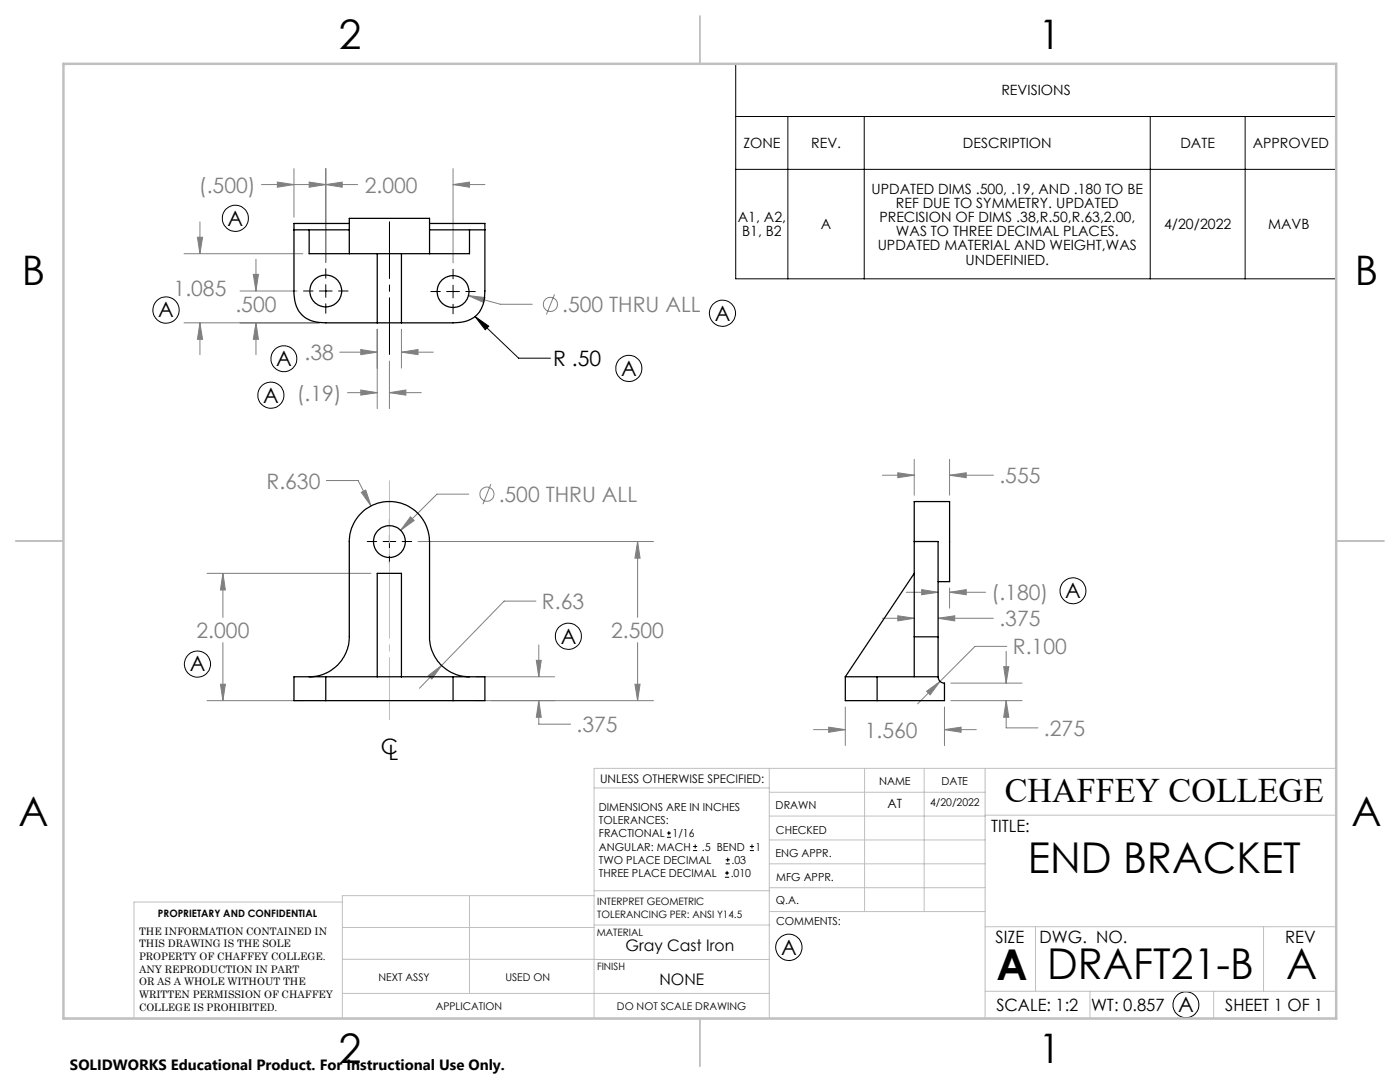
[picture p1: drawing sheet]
<svg xmlns="http://www.w3.org/2000/svg" width="279mm" height="216mm" viewBox="0 0 279 216" stroke-linecap="round" stroke-linejoin="round" font-family="sans-serif">
<g fill="none" stroke="#808080" stroke-width=".2">
<path d="M52.2 36.8h19.2M55.4 36.3l3.3 .5-3.3 .6zM58.7 33.7v9.6M61.7 36.3l3.3 .5-3.3 .6zM65 36.8l3.3-.5v1.1zM65 33.7v18.7M90.4 36.8l3.3-.5v1.1zM90.4 33.7v18.8M90.4 36.8h6.4M36.7 50.6h23.7M39.4 47.3h1l-.5 3.3zM39.9 44.3v6.3"/>
<path d="M47.9 58.1h11.4M50.6 54.8h1l-.5 3.3zM51.1 51.7v6.4M93.5 59l3.3 .4-.3 1zM93.5 59l6.4 1.7h6.3M110.7 58.7l-1.7 4.1M36.7 64.4h27M39.9 64.4l.5 3.3h-1zM39.9 64.4v6.4M51.1 64.4l.5 3.3h-1zM51.1 64.4v6.4M67.8 70.3h7.5"/>
<path d="M69.4 78.4h5.9M72 69.7l3.3 .6-3.3 .5zM72 77.8l3.3 .6-3.3 .4zM75.3 65.7v15.8M77.7 78.4l3.3-.6v1zM77.7 72v9.5M77.7 78.4h6.4M80.1 70.3l3.3-.6v1.1zM80.1 65.7v7.7M80.1 70.3h6.4M65.1 95.9h6.4l2.5 5.1M72.1 98.2l.9-.4 1 3.2z"/>
<path d="M93.6 98.6h-6.4l-7.3 7.2M98 96.6l-1.6 4M176.1 94.8h6.4M179.2 94.3l3.3 .5-3.3 .5zM182.5 91.7v7.1M189.5 94.8l3.3-.5v1zM189.5 91.7v7.1M189.5 94.8h8.8M41.3 114.4h32.7M44.5 114.4l.5 3.3h-1zM44.5 114.4v8.8M81.9 103.1l.8 .8-2.8 1.9z"/>
<path d="M83.4 108.1h47M107 119.9h-6.4l-12.5 12.9M127.2 108.1l.5 3.3h-1zM127.2 108.1v15.1M180.9 118.2h6.3M183.9 117.7l3.3 .5-3.3 .5zM189.5 118.2l3.3-.5v1zM189.5 117.3v4.1M189.5 118.2h7.2M41.3 139.8h19.3M44 136.5h1l-.5 3.3zM44.5 128.2v11.6"/>
<path d="M85.5 134.8l2.6-2-1.9 2.7zM88.1 132.8l-4.4 4.5M94.9 139.8h35.5M95 135h15.7M107 131.8h1l-.5 3.2zM107.5 139.8l.5 3.3h-1zM107.5 139.8v4.7h6.4M107.5 128.7v6.3M126.7 136.5h1l-.5 3.3zM127.2 128.2v11.6M176.1 123.4h6.4M179.2 122.9l3.3 .5-3.3 .5z"/>
<path d="M184.9 137.9l2.7-1.9-2 2.6zM187.2 123.4l3.3-.5v1zM187.2 123.4h11.1M189.8 139.8h14.2M189.8 136.3h14.2M200.3 133h1l-.5 3.3zM200.8 139.8l.5 3.3h-1zM200.8 139.8v5.4h6.4M200.8 130v6.3M200.9 129h-6.3l-11.5 11.4M162.3 145.6h6.4M165.4 145.1l3.3 .5-3.3 .5z"/>
<path d="M168.7 141.1v7.7M188.5 145.6l3.3-.5v1zM188.5 141.1v7.7M188.5 145.6h6.3"/>
<circle cx="109.8" cy="60.7" r="1.42"/>
<circle cx="97.2" cy="98.6" r="1.41"/>
</g>
<g fill="none" stroke="#000" stroke-width=".2">
<path d="M146.8 12.7h119.9v42.9h-119.9zM146.8 23.2h119.9M146.8 33.8h119.9M157.2 23.2v32.4M172.5 23.2v32.4M229.6 23.2v32.4M248.5 23.2v32.4M60.6 58.1h1.9M63.7 58.1h2.6M65 53.6v1.9M65 56.8v2.5M67.6 58.1h1.9"/>
<path d="M86 58.2h1.9M89.1 58.2h2.6M90.4 53.7v1.9M90.4 56.9v2.5M93 58.2h1.9M65 60.6v1.9M90.4 60.7v1.9M94.8 63.1l8.7 8.4h6.4M94.8 63.1l2.7 2-.7 .7zM73.3 108.1h1.9M76.4 108.1h2.6M77.7 103.6v1.9"/>
<path d="M77.7 106.8v2.5M77.7 110.6v1.9M80.3 108.1h1.9M133.1 167.1h.8M133.1 166.2h.8M133.5 165.8v.9M138.3 169.7h.8M138.3 168.9h.8M138.7 168.5v.8M144.7 175h.8M144.7 174.2h.8M144.8 172.4h.9"/>
<path d="M144.8 171.6h.9M145.1 173.8v.8M145.2 171.1v.9M149.6 169.7h.9M149.6 168.9h.9M150.1 168.5v.8"/>
<circle cx="47" cy="43.6" r="2.61"/>
<circle cx="33.1" cy="61.9" r="2.63"/>
<circle cx="54.1" cy="78.9" r="2.61"/>
<circle cx="56.6" cy="71.6" r="2.59"/>
<circle cx="125.5" cy="73.5" r="2.61"/>
<circle cx="144.2" cy="62.5" r="2.61"/>
<circle cx="214.1" cy="117.9" r="2.59"/>
<circle cx="39.4" cy="132.5" r="2.61"/>
<circle cx="113.4" cy="127" r="2.61"/>
<circle cx="157.4" cy="189" r="2.63"/>
<circle cx="236.7" cy="200.5" r="2.59"/>
</g>
<path d="M77.7 44.3v26.4" fill="none" stroke="#000" stroke-width=".2" stroke-dasharray="15.2 1.3 1.3 1.3" stroke-dashoffset="3.9"/>
<path d="M77.7 95.9v47.7" fill="none" stroke="#c0c0c0" stroke-width=".2" stroke-dasharray="15.2 1.3 1.3 1.3" stroke-dashoffset="2.8"/>
<g fill="none" stroke="#c0c0c0" stroke-width=".2">
<path d="M118.6 157.2h34.9M153.5 153.3v49.9M153.5 158.1h43.1M172.5 153.3v28.6M184.4 153.3v28.6M196.6 153.3v49.9M266.7 153.3h-148.1v49.9M68.3 180h-41.6v23.2M93.7 178.7v19.5M118.6 178.7h-50.3v24.5M118.6 177.7h35M153.5 167.6h43.1"/>
<path d="M153.5 162.8h43.1M153.5 172.4h43.1M153.5 177.1h43.1M196.6 162.7h70.1M68.3 198.2h85.2M68.3 191.4l85.2 .1M68.3 185.1h50.3M118.6 184.6h35M153.6 181.9h43M196.6 197.8h70.1M196.6 184.9h70.1M206.7 184.9v12.9"/>
<path d="M217.5 197.8v5.4M242.2 197.8v5.4M252.2 184.9v12.9"/>
</g>
<path d="M139.7 3.2v9.5M3.1 107.9h9.6M266.7 107.9h9.5M139.7 203.2v9.6" fill="none" stroke="#c0c0c0" stroke-width=".25"/>
<path d="M12.7 12.7h254v190.5h-254z" fill="none" stroke="#c0c0c0" stroke-width=".5"/>
<path d="M94.8 63.1l2.7 2-.7 .7z" fill="#000"/>
<path d="M72.1 98.2l1.9 2.8-1-3.2zM81.9 103.1l-2 2.7 2.8-1.9zM44 136.5h1l-.5 3.3zM44.5 114.4l.5 3.3h-1zM107.5 139.8l.5 3.3h-1zM107 131.8h1l-.5 3.2zM85.5 134.8l.7 .7 1.9-2.7zM127.2 108.1l.5 3.3h-1zM126.7 136.5h1l-.5 3.3zM61.7 36.3l3.3 .5-3.3 .6zM90.4 36.8l3.3-.5v1.1zM55.4 36.3l3.3 .5-3.3 .6zM65 36.8l3.3-.5v1.1zM39.9 64.4l.5 3.3h-1zM39.4 47.3h1l-.5 3.3zM51.1 64.4l.5 3.3h-1zM50.6 54.8h1l-.5 3.3zM72 69.7l3.3 .6-3.3 .5zM80.1 70.3l3.3-.6v1.1zM72 77.8l3.3 .6-3.3 .4zM77.7 78.4l3.3-.6v1zM93.5 59l3 1.4 .3-1zM165.4 145.1l3.3 .5-3.3 .5zM188.5 145.6l3.3-.5v1zM200.8 139.8l.5 3.3h-1zM200.3 133h1l-.5 3.3zM184.9 137.9l.7 .7 2-2.6zM179.2 122.9l3.3 .5-3.3 .5zM187.2 123.4l3.3-.5v1zM183.9 117.7l3.3 .5-3.3 .5zM189.5 118.2l3.3-.5v1zM179.2 94.3l3.3 .5-3.3 .5zM189.5 94.8l3.3-.5v1z" fill="#808080"/>
<g fill="none" stroke="#000" stroke-width=".25">
<path d="M58.7 45.9v12.2a5.7 5.7 0 0 0 2.8 5.6l1.2 .5 2.3 .2h25.4a5.7 5.7 0 0 0 5.7-2.8l.5-1.8 .2-1.7v-12.2M58.7 45.9h3M61.7 45.9h8M61.7 45.9v4.7h8M69.7 50.6v-7h16v7M69.7 50.6h16M69.7 44.6h-11v1.3M75.3 50.6v13.8M80.1 50.6v13.8M85.7 45.9h8M85.7 44.6h11.1v1.3M93.7 45.9v4.7h-8"/>
<path d="M93.7 45.9h3.1M182.5 108.1v-8h7v16h-2.3M182.5 108.1h4.7v19M182.5 108.1v19M182.5 114.4l-13.8 20.6M61.7 135a7.9 7.9 0 0 0 8-7.9v-19a8 8 0 0 1 8-8 8 8 0 0 1 8 8v19a7.9 7.9 0 0 0 8 7.9M65 135h-6.3v4.8h6.3M65 135v4.8M65 135h25.4M65 139.8h25.4M75.3 135v-20.6h4.8v20.6M90.4 135h6.4v4.8h-6.4"/>
<path d="M90.4 135v4.8M168.7 135h6.3M168.7 135v4.8h6.3M175 135h12.2M175 135v4.8M182.5 127.1v7.9M182.5 127.1h4.7M187.2 135l.3 .9 .5 .3 .5 .1v3.5h-13.5M187.2 127.1v7.9"/>
<circle cx="65" cy="58.1" r="3.2"/>
<circle cx="90.4" cy="58.2" r="3.2"/>
<circle cx="77.7" cy="108.1" r="3.2"/>
</g>
<g font-size="8.5">
<text x="205.1" y="174.2">END BRACKET</text>
<text x="198.9" y="195.5">A</text>
<text x="209" y="195.4">DRAFT21-B</text>
<text x="256.7" y="195.4">A</text>
</g>
<g font-size="8.1">
<text x="67.6" y="9.7">2</text>
<text x="207.3" y="9.7">1</text>
<text x="4.4" y="57">B</text>
<text x="270.4" y="57">B</text>
<text x="3.7" y="164.9">A</text>
<text x="269.7" y="164.9">A</text>
<text x="67.6" y="212.2">2</text>
<text x="207.3" y="212.2">1</text>
</g>
<text font-size="6.9" x="200.5" y="160.1">CHAFFEY COLLEGE</text>
<g font-size="4.2" fill="#808080">
<text x="39.7" y="38.4">(.500)</text>
<text x="72.8" y="38.4">2.000</text>
<text x="34.6" y="59.1">1.085</text>
<text x="47" y="62.3">.500</text>
<text x="112.2" y="62.3">.500 THRU ALL</text>
<text x="60.8" y="71.8">.38</text>
<text x="59.2" y="79.9">(.19)</text>
<text x="53.2" y="97.5">R.630</text>
<text x="99.5" y="100.1">.500 THRU ALL</text>
<text x="199.5" y="96.4">.555</text>
<text x="197.9" y="119.7">(.180)</text>
<text x="108.2" y="121.5">R.63</text>
<text x="199.5" y="125">.375</text>
<text x="39.2" y="127.3">2.000</text>
<text x="122" y="127.3">2.500</text>
<text x="202.1" y="130.5">R.100</text>
<text x="115.1" y="146.1">.375</text>
<text x="172.6" y="147.2">1.560</text>
<text x="208.4" y="146.8">.275</text>
</g>
<g font-size="4.2">
<text x="45.4" y="45">A</text>
<text x="31.6" y="63.3">A</text>
<text x="142.7" y="64">A</text>
<text x="55.1" y="73.1">A</text>
<text x="110.4" y="73.1">R .50</text>
<text x="124" y="75">A</text>
<text x="52.5" y="80.3">A</text>
<text x="212.6" y="119.4">A</text>
<text x="111.9" y="128.4">A</text>
<text x="37.9" y="134">A</text>
<text x="76" y="150.4">C</text>
<text x="77.5" y="151.6">L</text>
<text x="155.9" y="190.5">A</text>
<text x="235.1" y="202">A</text>
</g>
<g font-size="3.4">
<text x="197.8" y="166">TITLE:</text>
<text x="198.7" y="188.1">SIZE</text>
<text x="207.5" y="188.1">DWG. NO.</text>
<text x="256.5" y="188.2">REV</text>
<text x="198.8" y="201.7">SCALE: 1:2</text>
<text x="217.7" y="201.8">WT: 0.857</text>
<text x="244.5" y="201.7">SHEET 1 OF 1</text>
</g>
<g font-size="3.2">
<text x="124.9" y="189.8">Gray Cast Iron</text>
<text x="131.6" y="196.6">NONE</text>
</g>
<text font-size="3" x="14" y="213.5">SOLIDWORKS Educational Product. For Instructional Use Only.</text>
<g font-size="2.8">
<text x="199.9" y="19">REVISIONS</text>
<text x="148.4" y="29.6">ZONE</text>
<text x="161.9" y="29.6">REV.</text>
<text x="192.2" y="29.6">DESCRIPTION</text>
<text x="235.6" y="29.6">DATE</text>
<text x="250" y="29.6">APPROVED</text>
<text x="173.9" y="38.7">UPDATED DIMS .500, .19, AND .180 TO BE</text>
<text x="178.8" y="41.5">REF DUE TO SYMMETRY. UPDATED</text>
<text x="147.2" y="44.3">A1, A2,</text>
<text x="148.1" y="47.2">B1, B2</text>
<text x="163.8" y="45.7">A</text>
<text x="175.5" y="44.3">PRECISION OF DIMS .38,R.50,R.63,2.00,</text>
<text x="178.8" y="47.2">WAS TO THREE DECIMAL PLACES.</text>
<text x="232.3" y="45.7">4/20/2022</text>
<text x="253.1" y="45.7">MAVB</text>
<text x="175.2" y="50">UPDATED MATERIAL AND WEIGHT,WAS</text>
<text x="192.7" y="52.8">UNDEFINIED.</text>
</g>
<text font-size="2.5" x="177.1" y="161.3">AT</text>
<text font-size="2.4" x="119.8" y="156.2">UNLESS OTHERWISE SPECIFIED:</text>
<g font-size="2.2">
<text x="119.5" y="161.8">DIMENSIONS ARE IN INCHES</text>
<text x="154.8" y="161.4">DRAWN</text>
<text x="175.4" y="156.6">NAME</text>
<text x="187.9" y="156.7">DATE</text>
<text x="119.5" y="164.4">TOLERANCES:</text>
<text x="119.5" y="167.1">FRACTIONAL</text>
<text x="134.2" y="167.1">1/16</text>
<text x="154.9" y="166.3">CHECKED</text>
<text x="119.5" y="172.4">TWO PLACE DECIMAL</text>
<text x="119.5" y="169.7">ANGULAR: MACH</text>
<text x="140.1" y="169.7">.5 BEND</text>
<text x="146" y="172.4">.03</text>
<text x="150.8" y="169.7">1</text>
<text x="154.8" y="171">ENG APPR.</text>
<text x="119.5" y="175">THREE PLACE DECIMAL</text>
<text x="145.8" y="175">.010</text>
<text x="154.9" y="175.7">MFG APPR.</text>
<text x="154.9" y="180.4">Q.A.</text>
<text x="154.9" y="184.6">COMMENTS:</text>
</g>
<g font-size="2.1">
<text x="185.6" y="160.7">4/20/2022</text>
<text x="27.8" y="186.5">THE INFORMATION CONTAINED IN</text>
<text x="27.8" y="189.1">THIS DRAWING IS THE SOLE</text>
<text x="27.8" y="191.6">PROPERTY OF CHAFFEY COLLEGE.</text>
<text x="27.8" y="194.1">ANY REPRODUCTION IN PART</text>
<text x="27.8" y="196.6">OR AS A WHOLE WITHOUT THE</text>
<text x="75.5" y="195.7">NEXT ASSY</text>
<text x="100.9" y="195.7">USED ON</text>
<text x="27.8" y="199.2">WRITTEN PERMISSION OF CHAFFEY</text>
<text x="27.8" y="201.7">COLLEGE IS PROHIBITED.</text>
<text x="86.9" y="201.5">APPLICATION</text>
<text x="123.1" y="201.6">DO NOT SCALE DRAWING</text>
</g>
<g font-size="2">
<text x="31.5" y="182.9">PROPRIETARY AND CONFIDENTIAL</text>
<text x="119.2" y="180.6">INTERPRET GEOMETRIC</text>
<text x="119.2" y="183.1">TOLERANCING PER: ANSI Y14.5</text>
<text x="119.1" y="186.7">MATERIAL</text>
<text x="119.1" y="193.5">FINISH</text>
</g>
</svg>
